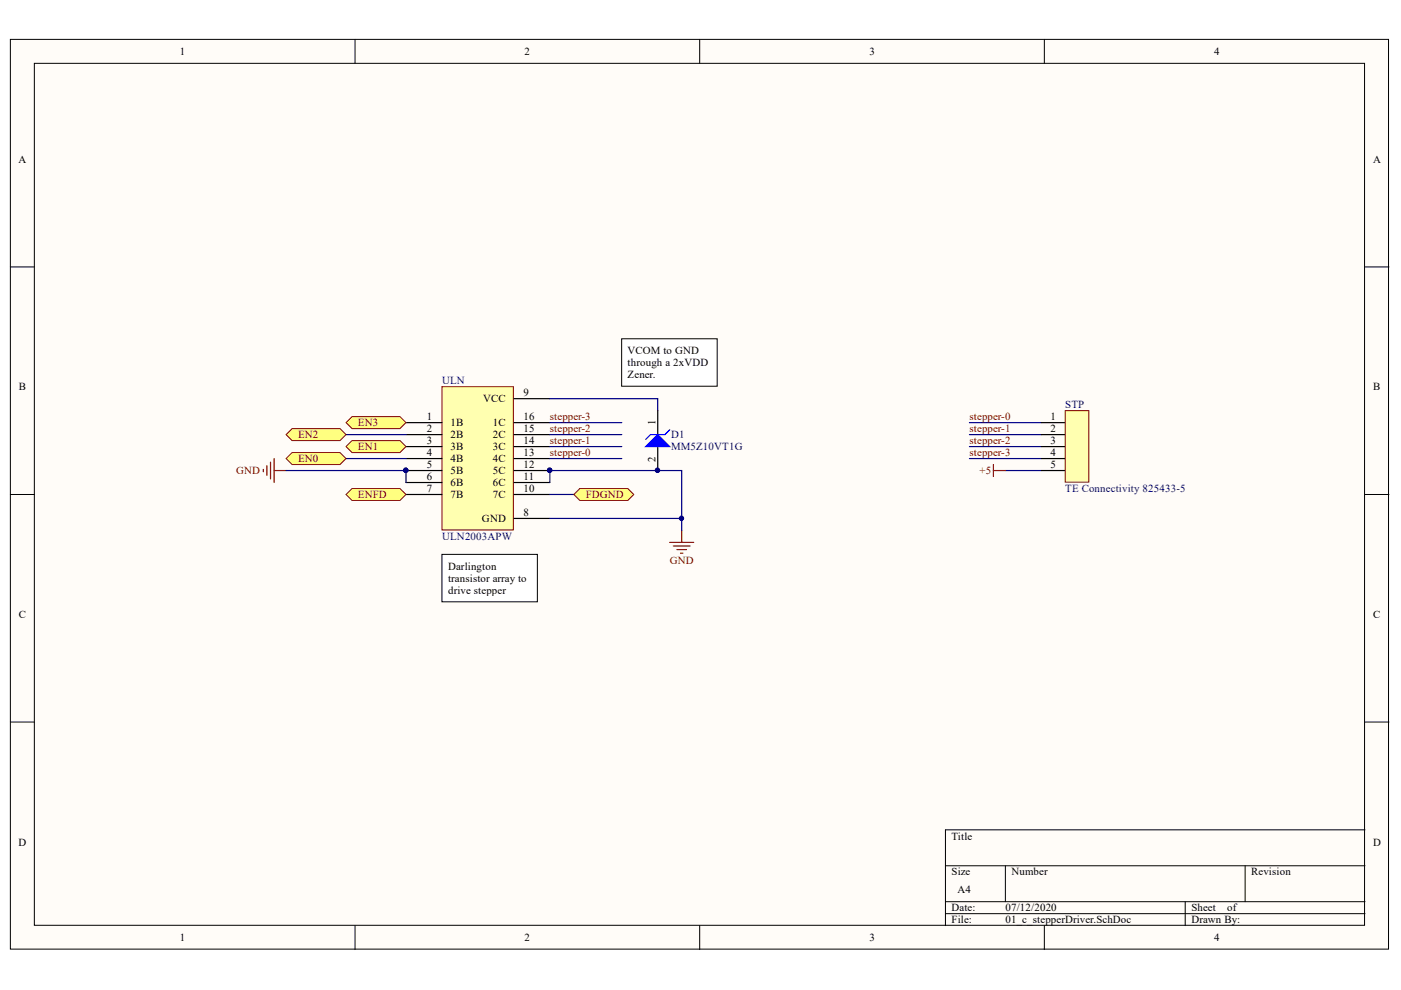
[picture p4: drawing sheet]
<svg xmlns="http://www.w3.org/2000/svg" width="297mm" height="210mm" viewBox="0 0 297 210" stroke-linecap="round" stroke-linejoin="round" font-family="sans-serif">
<g fill="#fffcf8" stroke="#000" stroke-width=".21">
<path d="M2.2 8.4h292.2v192.8h-292.2z"/>
<path d="M7.3 13.4h282v182.8h-282z"/>
</g>
<g fill="none" stroke="#000" stroke-width=".21">
<path d="M75.3 8.4v5M148.3 8.4v5M221.4 8.4v5M2.2 56.6h5.1M289.4 56.6h5.1M2.2 104.8h5.1M289.4 104.8h5.1M2.2 153.1h5.1M289.4 153.1h5.1M289.4 175.9h-88.9v20.4M75.3 196.3v5M148.3 196.3v5"/>
<path d="M200.5 183.6h88.9M200.5 191.2h88.9M200.5 193.7h88.9M213.2 183.6v7.6M221.4 196.3v5M251.3 191.2v5.1M264 183.6v7.6"/>
</g>
<path d="M93.7 82h15.1v30.4h-15.1z" fill="#ffffb0" stroke="#800000" stroke-width=".21"/>
<g fill="none" stroke="#000" stroke-width=".25">
<path d="M86.1 92.1h7.6M86.1 94.7h7.6M86.1 97.2h7.6M86.1 99.8h7.6M86.1 89.6h7.6M109 92.1h7.6M109 94.7h7.6M109 97.2h7.6M109 99.8h7.6M109 89.6h7.6M109 84.5h7.6M86.1 102.3h7.6"/>
<path d="M86.1 104.8h7.6M109 102.3h7.6M109 104.8h7.6M109 109.9h7.6"/>
</g>
<g fill="#000080" stroke="#000080" stroke-width=".21">
<circle cx="86" cy="99.7" r=".46"/>
<circle cx="116.5" cy="99.7" r=".46"/>
<circle cx="144.5" cy="109.9" r=".46"/>
</g>
<path d="M60.7 99.8h25.4v2.5M73.4 92.1h12.7M73.4 97.2h12.7M116.6 84.5h22.9v2.6M116.6 92.1h15.2M116.6 97.2h15.2M116.6 89.6h15.2M116.6 94.7h15.2M116.6 102.3v-2.5h27.9v12.7M116.6 104.8h5.1M116.6 109.9h27.9" fill="none" stroke="#000080" stroke-width=".25"/>
<path d="M55.8 99.5v.5M56.6 98.7v2.1M57.4 98v3.5M58.1 97.2v5.1M58.1 99.8h2.6M142 115h5.1M142.8 115.8h3.5M143.5 116.5h2.1M144.3 117.3h.5M144.5 112.5v2.5" fill="none" stroke="#800000" stroke-width=".25"/>
<path d="M93.7 117.5h20.2v10.1h-20.2z" fill="#fff" stroke="#000" stroke-width=".21"/>
<path d="M139.5 87.1v5M139.5 94.7v5.1" fill="none" stroke="#000" stroke-width=".25"/>
<circle cx="139.4" cy="99.7" r=".46" fill="#000080" stroke="#000080" stroke-width=".21"/>
<path d="M136.9 94.7l2.6-2.6 2.5 2.6z" fill="#00f" stroke="#00f" stroke-width=".25"/>
<path d="M142 91.1l-1 1h-3.1l-1 1.1" fill="none" stroke="#00f" stroke-width=".25"/>
<path d="M131.8 71.8h20.3v10.1h-20.3z" fill="#fff" stroke="#000" stroke-width=".21"/>
<path d="M205.5 89.6h15.3M205.5 92.1h15.3M205.5 94.7h15.3M205.5 97.2h15.3M213.2 99.8h7.6" fill="none" stroke="#000080" stroke-width=".25"/>
<path d="M210.6 98.5v2.5M210.6 99.8h2.6" fill="none" stroke="#800000" stroke-width=".25"/>
<path d="M220.8 89.6h5.1M220.8 92.1h5.1M220.8 94.7h5.1M220.8 97.2h5.1M220.8 99.8h5.1" fill="none" stroke="#000" stroke-width=".25"/>
<path d="M225.8 87.1h5.1v15.1h-5.1z" fill="#ffffb0" stroke="#800000" stroke-width=".21"/>
<g fill="#ffff80" stroke="#800000" stroke-width=".21">
<path d="M60.7 97.2l1.2-1.2h10.2l1.3 1.2-1.3 1.3h-10.2z" fill-rule="evenodd"/>
<path d="M73.4 94.7l1.2-1.3h10.2l1.3 1.3-1.3 1.3h-10.2z" fill-rule="evenodd"/>
<path d="M60.7 92.1l1.2-1.2h10.2l1.3 1.2-1.3 1.3h-10.2z" fill-rule="evenodd"/>
<path d="M73.4 89.6l1.2-1.3h10.2l1.3 1.3-1.3 1.3h-10.2z" fill-rule="evenodd"/>
<path d="M73.4 104.8l1.2-1.2h10.2l1.3 1.2-1.3 1.3h-10.2z" fill-rule="evenodd"/>
<path d="M121.7 104.8l1.2-1.2h10.2l1.3 1.2-1.3 1.3h-10.2z" fill-rule="evenodd"/>
</g>
<g font-size="2.3">
<text x="38.2" y="11.7">1</text>
<text x="111.2" y="11.7">2</text>
<text x="184.3" y="11.7">3</text>
<text x="257.4" y="11.7">4</text>
<text x="3.9" y="34.5">A</text>
<text x="291.2" y="34.5">A</text>
<text x="133.1" y="75.1">VCOM to GND</text>
<text x="133.1" y="77.7">through a 2xVDD</text>
<text x="4" y="82.8">B</text>
<text x="133.1" y="80.2">Zener.</text>
<text x="291.2" y="82.8">B</text>
<text x="90.5" y="89.1">1</text>
<text x="102.4" y="85.3">VCC</text>
<text x="111" y="89.1">16</text>
<text x="111" y="84">9</text>
<text x="222.7" y="89.1">1</text>
<text x="90.5" y="91.6">2</text>
<text x="90.5" y="94.2">3</text>
<text x="95.5" y="92.9">2B</text>
<text x="95.5" y="95.4">3B</text>
<text x="95.5" y="90.4">1B</text>
<text x="104.5" y="90.4">1C</text>
<text x="104.5" y="92.9">2C</text>
<text x="104.5" y="95.4">3C</text>
<text x="111" y="91.6">15</text>
<text x="111" y="94.2">14</text>
<text x="139" y="90.1" transform="rotate(-90 139 90.1)">1</text>
<text x="222.7" y="91.6">2</text>
<text x="222.7" y="94.2">3</text>
<text x="90.5" y="96.7">4</text>
<text x="90.5" y="99.2">5</text>
<text x="90.5" y="101.8">6</text>
<text x="95.5" y="98">4B</text>
<text x="95.5" y="100.5">5B</text>
<text x="104.5" y="98">4C</text>
<text x="104.5" y="100.5">5C</text>
<text x="111" y="96.7">13</text>
<text x="111" y="99.2">12</text>
<text x="111" y="101.8">11</text>
<text x="139" y="97.9" transform="rotate(-90 139 97.9)">2</text>
<text x="222.7" y="96.7">4</text>
<text x="222.7" y="99.2">5</text>
<text x="90.5" y="104.4">7</text>
<text x="95.5" y="103">6B</text>
<text x="95.5" y="105.7">7B</text>
<text x="104.5" y="103">6C</text>
<text x="104.5" y="105.7">7C</text>
<text x="111" y="104.4">10</text>
<text x="102.2" y="110.7">GND</text>
<text x="111" y="109.5">8</text>
<text x="95" y="120.9">Darlington</text>
<text x="95" y="123.4">transistor array to</text>
<text x="95" y="125.9">drive stepper</text>
<text x="4" y="131">C</text>
<text x="95" y="128.5">motor.</text>
<text x="291.2" y="131">C</text>
<text x="3.9" y="179.3">D</text>
<text x="201.7" y="178">Title</text>
<text x="291.2" y="179.3">D</text>
<text x="201.7" y="185.6">Size</text>
<text x="214.4" y="185.6">Number</text>
<text x="265.3" y="185.6">Revision</text>
<text x="203" y="189.4">A4</text>
<text x="201.7" y="193.2">Date:</text>
<text x="201.7" y="195.8">File:</text>
<text x="213.2" y="193.2">07/12/2020</text>
<text x="213.2" y="195.8">01_c_stepperDriver.SchDoc</text>
<text x="252.6" y="193.2">Sheet</text>
<text x="252.6" y="195.8">Drawn By:</text>
<text x="260.2" y="193.2">of</text>
<text x="38.2" y="199.6">1</text>
<text x="111.2" y="199.6">2</text>
<text x="184.3" y="199.6">3</text>
<text x="257.4" y="199.6">4</text>
</g>
<g font-size="2.3" fill="#000080">
<text x="93.7" y="81.5">ULN</text>
<text x="225.9" y="86.6">STP</text>
<text x="142.3" y="92.9">D1</text>
<text x="142.3" y="95.4">MM5Z10VT1G</text>
<text x="225.9" y="104.4">TE Connectivity 825433-5</text>
<text x="93.7" y="114.5">ULN2003APW</text>
</g>
<g font-size="2.3" fill="#800000">
<text x="116.6" y="89.1">stepper-3</text>
<text x="205.6" y="89.1">stepper-0</text>
<text x="63.2" y="92.9">EN2</text>
<text x="75.9" y="95.4">EN1</text>
<text x="75.9" y="90.4">EN3</text>
<text x="116.6" y="91.6">stepper-2</text>
<text x="116.6" y="94.2">stepper-1</text>
<text x="205.6" y="91.6">stepper-1</text>
<text x="205.6" y="94.2">stepper-2</text>
<text x="50.1" y="100.5">GND</text>
<text x="63.2" y="98">EN0</text>
<text x="116.6" y="96.7">stepper-0</text>
<text x="205.6" y="96.7">stepper-3</text>
<text x="207.7" y="100.5">+5</text>
<text x="75.9" y="105.7">ENFD</text>
<text x="124.2" y="105.7">FDGND</text>
<text x="142" y="119.6">GND</text>
</g>
</svg>
